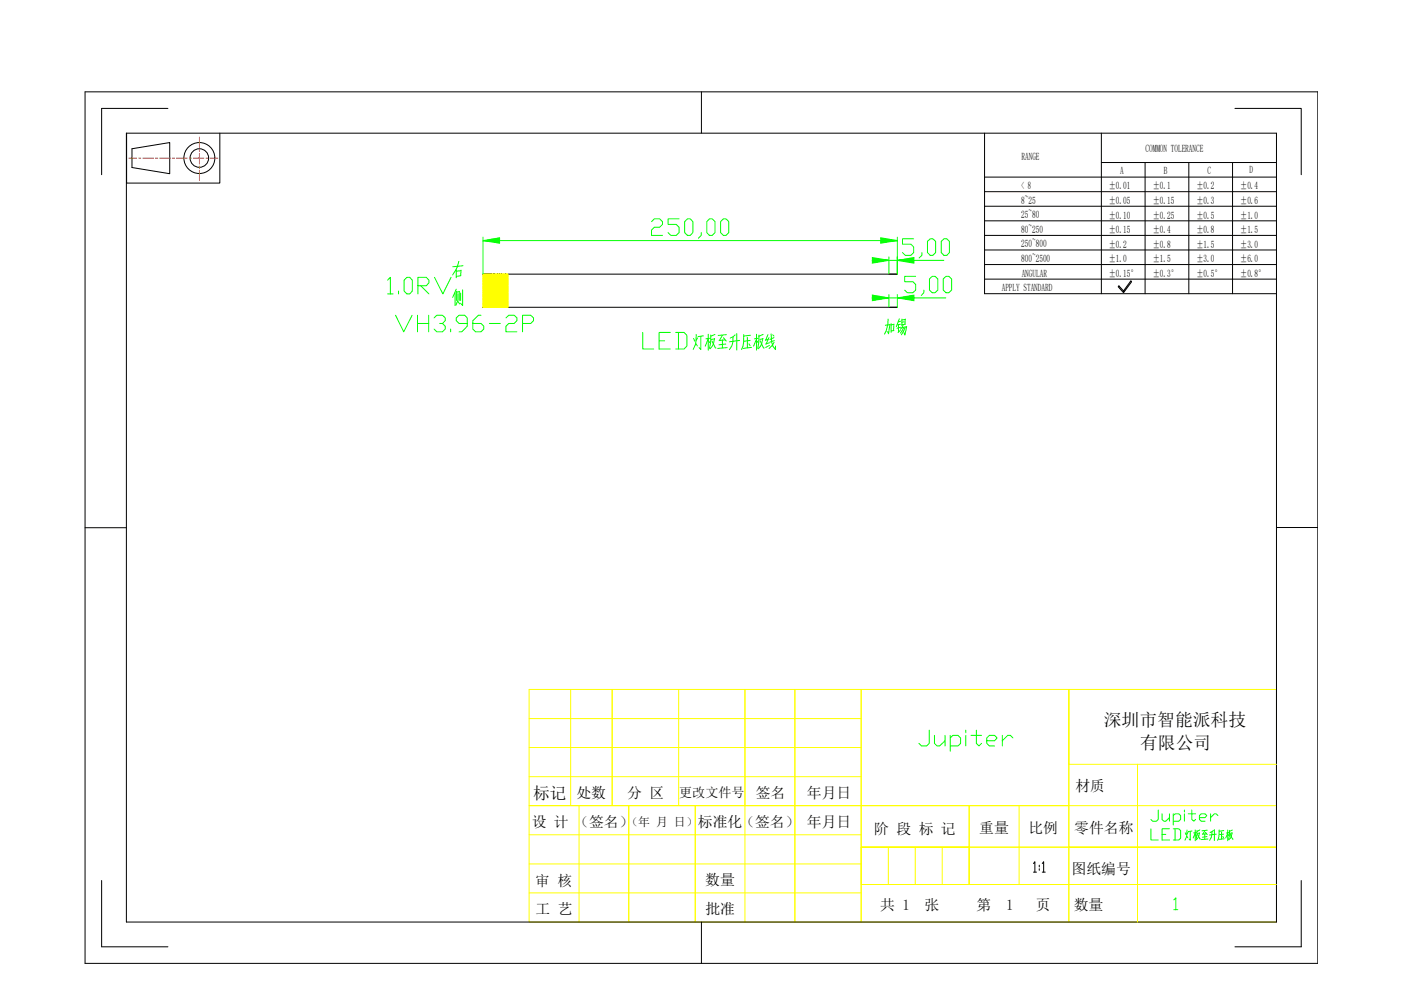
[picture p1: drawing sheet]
<svg xmlns="http://www.w3.org/2000/svg" width="297mm" height="210mm" viewBox="0 0 297 210" stroke-linecap="round" stroke-linejoin="round" font-family="sans-serif">
<!-- layer: 0 -->
<g fill="none" stroke="#000" stroke-width=".21">
<path d="M18 19.5h261.4v184.8h-261.4zM148.7 19.5v8.7M26.8 28.2h243.8v167.3h-243.8zM26.8 28.2v10.6h19.8v-10.6M28 31.5l8-1.3v6.6l-8-1.3zM35.6 23h-14.1v14M208.7 28.2v34.1h61.9M208.7 37.5h61.9M233.5 34.5h37.1M233.5 28.2v34.1M242.8 34.5v27.8M252.1 34.5v27.8"/>
<path d="M261.3 34.5v27.8M261.8 23h14.1v14M104.2 58.1h-1.8h87.8h-1.7M208.7 56.1h61.9M208.7 53h61.9M208.7 49.9h61.9M208.7 46.8h61.9M208.7 43.7h61.9M208.7 40.6h61.9M208.7 59.2h61.9M239.8 59.5l.1 .3-1.7 2.3v-.4zM102.4 65.2h87.8"/>
<path d="M237.2 60.6l1 1.1v.4l-1.1-1.3zM18 111.9h8.8M270.6 111.8h8.8M21.5 186.7v14h14.1M148.7 195.5v8.8M219.1 183.1l.3-.4v2.2M219.1 184.9h.7M220.3 183.4v.4M220.3 184.2v.3M221 183.1l.3-.4v2.2M221 184.9h.6M275.9 186.7v14h-14.1"/>
<circle cx="42.3" cy="33.5" r="3.3"/>
<circle cx="42.3" cy="33.5" r="1.97"/>
</g>
<g fill="none" stroke="#ff0" stroke-width=".25">
<path d="M102.5 58.1l-.1 .1M102.6 58.1l-.2 .2M102.7 58.1l-.3 .3M102.8 58.1l-.4 .4M102.9 58.1l-.5 .5M103 58.1l-.6 .6M103.1 58.1l-.7 .7M103.2 58.1l-.8 .8M103.3 58.1l-.9 .9M103.4 58.1l-1 1M103.5 58.1l-1.1 1.1M103.6 58.1l-1.2 1.2"/>
<path d="M103.7 58.1l-1.3 1.3M103.8 58.1l-1.4 1.4M103.9 58.1l-1.5 1.5M104 58.1l-1.6 1.6M104.1 58.1l-1.7 1.7M104.2 58.1l-1.8 1.8M104.3 58.1l-1.9 1.9M104.4 58.1l-2 2M104.5 58.1l-2.1 2.1M104.6 58.1l-2.2 2.2M104.7 58.1l-2.3 2.3M104.8 58.1l-2.4 2.4"/>
<path d="M104.9 58.1l-2.5 2.5M105 58.1l-2.6 2.6M105.1 58.1l-2.7 2.6M105.2 58.1l-2.8 2.8M105.3 58.1l-2.9 2.9M105.4 58.1l-3 2.9M105.5 58.1l-3.1 3.1M105.6 58.1l-3.2 3.2M105.7 58.1l-3.3 3.2M105.7 58.1l-3.3 3.4M105.9 58.1l-3.5 3.5M106 58.1l-3.6 3.5"/>
<path d="M106.1 58.1l-3.7 3.7M106.2 58.1l-3.8 3.7M106.3 58.1l-3.9 3.9M106.4 58.1l-4 4M106.5 58.1l-4.1 4M106.6 58.1l-4.2 4.2M106.7 58.1l-4.3 4.3M106.8 58.1l-4.4 4.3M106.8 58.1l-4.4 4.5M107 58.1l-4.6 4.6M107.1 58.1l-4.7 4.6M107.1 58.1l-4.7 4.8"/>
<path d="M107.3 58.1l-4.9 4.8M107.4 58.1l-5 4.9M107.4 58.1l-5 5.1M107.6 58.1l-5.2 5.1M107.7 58.1l-5.3 5.2M107.7 58.2l-5.3 5.3M107.7 58.3l-5.3 5.2M107.7 58.4l-5.3 5.2M107.7 58.5l-5.3 5.3M107.7 58.6l-5.3 5.2M107.7 58.7l-5.3 5.2M107.7 58.8l-5.3 5.3"/>
<path d="M107.7 58.9l-5.3 5.2M107.7 59l-5.3 5.3M107.7 59.1l-5.3 5.2M107.7 59.2l-5.3 5.2M107.7 59.3l-5.3 5.3M107.7 59.4l-5.3 5.2M107.7 59.5l-5.3 5.2M107.7 59.6l-5.3 5.3M107.7 59.8l-5.3 5.2M107.7 59.9l-5.3 5.3M107.7 60l-5.2 5.2M107.7 60.1l-5.1 5.1"/>
<path d="M107.7 60.2l-5 5M107.7 60.3l-4.9 4.9M107.7 60.4l-4.8 4.8M107.7 60.5l-4.7 4.7M107.7 60.6l-4.6 4.6M107.7 60.7l-4.5 4.5M107.7 60.7l-4.4 4.5M107.7 60.9l-4.3 4.3M107.7 61l-4.2 4.2M107.7 61l-4.1 4.2M107.7 61.2l-4 4M107.7 61.3l-3.9 3.9"/>
<path d="M107.7 61.3l-3.8 3.9M107.7 61.5l-3.7 3.7M107.7 61.6l-3.6 3.6M107.7 61.6l-3.5 3.6M107.7 61.8l-3.4 3.4M107.7 61.8l-3.3 3.4M107.7 61.9l-3.2 3.3M107.7 62.1l-3.1 3.1M107.7 62.1l-3 3.1M107.7 62.2l-2.9 3M107.7 62.4l-2.8 2.8M107.7 62.4l-2.7 2.8"/>
<path d="M107.7 62.6l-2.6 2.6M107.7 62.7l-2.5 2.5M107.7 62.7l-2.4 2.5M107.7 62.9l-2.3 2.3M107.7 62.9l-2.2 2.3M107.7 63l-2.1 2.2M107.7 63.2l-2 2M107.7 63.2l-1.9 2M107.7 63.3l-1.8 1.9M107.7 63.5l-1.7 1.7"/>
</g>
<g fill="none" stroke="#0f0" stroke-width=".21">
<path d="M102.4 51h87.8M102.4 50.3v7.8M138.1 47l.6-.6h1.2l.6 .6v.6l-.6 .6h-1.2l-.6 .6v1.1h2.4M144 46.4h-2.4v1.2h1.8l.6 .6v1.1l-.6 .6h-1.2l-.6-.6M145.8 46.4h.5l.6 .6v2.3l-.6 .6h-.5l-.6-.6v-2.3zM148.7 49.3v.6l-.6 .6M150.4 46.4h.6l.6 .6v2.3l-.6 .6h-.6l-.5-.6v-2.3zM152.8 47l.6-.6h.5l.6 .6v2.3l-.6 .6h-.5l-.6-.6zM185.6 55.2h14.5M188.5 54.5v3.6M190.2 50.3v7.8M193.7 50.6h-2.4v1.2h1.8l.6 .6v1.2l-.6 .5h-1.2l-.6-.5"/>
<path d="M194.1 58.6h-2.3v1.1h1.7l.6 .6v1.2l-.6 .6h-1.1l-.6-.6M195.5 53.6v.5l-.6 .6M196.6 51.2l.6-.6h.6l.6 .6v2.4l-.6 .5h-.6l-.6-.5zM197.1 59.1l.6-.5h.5l.6 .5v2.4l-.6 .6h-.5l-.6-.6zM199.6 51.2l.6-.6h.5l.6 .6v2.4l-.6 .5h-.5l-.6-.5zM200 59.1l.6-.5h.6l.6 .5v2.4l-.6 .6h-.6l-.6-.6zM185.6 63.2h14.9M188.5 62.4v2.8M190.2 62.4v2.8M195.9 61.5v.6l-.6 .6M244 175.7v2.4h1.6M245.6 171.7v2l-.4 .4h-.8l-.4-.4"/>
<path d="M246.4 172.6v1.1l.4 .4h.4l.7-.7M246.4 176.9h.8M247.9 175.7h-1.5v2.4h1.5M247.9 172.6v1.5M248.8 172.9l.3-.3h.8l.4 .3v.8l-.4 .4h-1.1M248.8 175.7h1.1l.4 .4v1.6l-.4 .4h-1.1M248.8 172.6v2.3M249.1 175.7v2.4M251.1 171.7v.5M251.1 172.6v1.5M251.3 176.6l.2 .4M251.6 177.3l.2 .3"/>
<path d="M251.7 176l-.1 1.4-.4 .7M251.9 176.5l-.2 .3M251.9 172.6h1.6M252.3 176.3v1.8l-.2-.2M252.7 171.7v2l.4 .4 .4-.4M252.7 176.2l-.8 .1M253.4 176v2.3M253.4 176.7l-.4 1M253.4 176.9l.2 .3M253.7 176.5l-.6 .1M253.8 176.1l-.2 1.9M253.9 176.9l.6 1"/>
<path d="M254.3 173.4h1.2l.4-.5-.4-.3h-.8l-.4 .3v.8l.4 .4h.8M254.3 176.6l-.4 .1M254.3 176.6l-.2 .8-.4 .7M254.4 176l-.6 .3M255.4 176.1l-.4 .8M255.4 176.8v1.1M255.6 176.4l.3 .6M255.8 176.8l-.9 .1M255.9 177.4l-1 .1M256 176l-1.2 .1M256.1 177.9l-1.4 .1M256.7 172.6v1.5"/>
<path d="M256.9 177l-.4 1.2M257 176.3v.7M257.3 176.1l-.8 .4M257.5 175.9v2.3M257.9 176.9l-1.4 .1M258.2 172.9l-.3-.3h-.4l-.8 .8M258.5 176l-.1 1.2-.3 1M259 176.4v1.5M259.2 177.3l.2 .3M259.4 176.9l-.8 .1M259.5 176.1l-1 .1M259.6 177.8l-1.2 .2"/>
<path d="M260.3 176v2.3M260.3 176.7l-.4 1M260.3 176.9l.3 .3M260.6 176.5l-.6 .1M260.7 176.1l-.2 1.9M260.9 176.9l.4 1h.2M261.2 176.6l-.4 .1M261.2 176.6l-.3 1.1-.3 .4M261.3 176l-.6 .3M248.9 190.8l.4-.4v2.5M248.9 192.9h.8"/>
</g>
<g fill="#0f0" stroke="#0f0" stroke-width=".21">
<path d="M102.4 51l3.5-.6v.6zM102.4 51l3.5 .6v-.6z"/>
<path d="M186.7 50.4l3.5 .6h-3.5zM186.7 51v.6l3.5-.6z"/>
<path d="M190.2 55.2l3.6-.6v.6zM190.2 55.2l3.6 .6v-.6z"/>
<path d="M185 54.6l3.5 .6h-3.5zM185 55.2v.6l3.5-.6z"/>
<path d="M190.2 63.2l3.6-.6v.6zM190.2 63.2l3.6 .6v-.6z"/>
<path d="M185 62.6l3.5 .6h-3.5zM185 63.2v.6l3.5-.6z"/>
</g>
<!-- layer: 0 -->
<g fill="none" stroke="#ff0" stroke-width=".21">
<path d="M112.2 158.5h70.4M112.2 152.4h70.4M121 146.2v24.6M143.9 146.2v24.6M157.9 146.2h-45.7v24.6h17.6v-24.6v24.6h28.1M157.9 146.2v24.6h10.6M157.9 146.2h10.6v24.6M157.9 146.2v49.3M168.5 146.2h14.1v24.6h-14.1zM182.6 146.2h44v24.6h-44zM226.6 146.2v33.4h44v15.9h-44v-15.9h44v-17.5M226.6 146.2h44v15.9h-44z"/>
<path d="M112.2 170.8h21.1v24.7h-21.1zM112.2 177h70.4M112.2 164.7h70.4M122.8 170.8v24.7M133.3 170.8h14.1v24.7h-14.1zM147.4 170.8h21.1v24.7h-21.1zM168.5 170.8h14.1v24.7h-14.1zM182.6 170.8h22.9v8.8h-22.9v7.9h22.9v-7.9h-22.9zM182.6 179.6h22.9v7.9h-22.9zM188.3 179.6v7.9M194.1 179.6v7.9M199.8 179.6v7.9"/>
<path d="M216.1 170.8v16.7M226.6 170.8v8.8h-21.1v7.9h21.1M226.6 170.8h-21.1v8.8h21.1v7.9M226.6 170.8h44M241.2 162.1v33.4M112.2 189.3h70.4M112.2 183.2h70.4M182.6 187.5h44v8h-44zM226.6 187.5h44"/>
</g>
<!-- layer: DEFAULT_1 -->
<g fill="none" stroke="#f00" stroke-width=".21">
<path d="M27.3 33.5h1.7M29.4 33.5h.4M30.3 33.5h2.3M33 33.5h.4M33.9 33.5h2.2M36.5 33.5h.5M37.4 33.5h2.3M40.1 33.5h.5M41 33.5h2.2M42.3 29.1v2.1M42.3 31.7v.4M42.3 32.6v2.2"/>
<path d="M42.3 35.2v.4M42.3 36.1v2.1M43.7 33.5h.4M44.6 33.5h1.6"/>
</g>
<text font-size="8.4" fill="#0f0" x="194" y="160.5">Jupiter</text>
<text font-size="7.5" fill="#0f0" x="135.5" y="75.5">LED灯板至升压板线</text>
<g font-size="7.1" fill="#0f0">
<text x="81.1" y="63.5">1.0RV</text>
<text x="82.9" y="71.6">VH3.96-2P</text>
<text x="186.6" y="72.3">加锡</text>
</g>
<text font-size="5.3" fill="#0f0" x="99.5" y="66" transform="rotate(-90 99.5 66)">右侧</text>
<g font-size="3.8">
<text x="234" y="153.9">深圳市智能派科技</text>
<text x="241.7" y="158.8">有限公司</text>
</g>
<text font-size="3.5" x="113.1" y="169.4">标记</text>
<g font-size="3.1">
<text x="228" y="167.7">材质</text>
<text x="122.2" y="169.2">处数</text>
<text x="133" y="169.2">分 区</text>
<text x="160.2" y="169.2">签名</text>
<text x="171.1" y="169.2">年月日</text>
<text x="112.7" y="175.3">设 计 （签名）</text>
<text x="148" y="175.4">标准化（签名） 年月日</text>
<text x="185.3" y="176.7">阶 段 标 记</text>
<text x="207.6" y="176.7">重量</text>
<text x="218.1" y="176.7">比例</text>
<text x="227.8" y="176.6">零件名称</text>
<text x="227.2" y="185.2">图纸编号</text>
<text x="113.5" y="187.7">审 核</text>
<text x="149.5" y="187.7">数量</text>
<text x="113.5" y="193.8">工 艺</text>
<text x="149.6" y="193.9">批准</text>
<text x="186.6" y="193">共 1</text>
<text x="196" y="193">张</text>
<text x="207.1" y="193">第</text>
<text x="213.4" y="193">1</text>
<text x="219.6" y="193">页</text>
<text x="227.7" y="193">数量</text>
</g>
<text font-size="2.8" x="144" y="169">更改文件号</text>
<text font-size="2.5" x="132.8" y="175.1">（年 月 日）</text>
<g font-size="2.2">
<text x="216.6" y="33.9">RANGE</text>
<text x="242.9" y="32.2">COMMON TOLERANCE</text>
<text x="216.5" y="40.1">&lt; 8</text>
<text x="235.1" y="40.2">±0.01</text>
<text x="237.5" y="36.9">A</text>
<text x="244.4" y="40.2">±0.1</text>
<text x="246.8" y="36.9">B</text>
<text x="253.7" y="40.2">±0.2</text>
<text x="256" y="36.9">C</text>
<text x="262.9" y="40.2">±0.4</text>
<text x="264.9" y="36.7">D</text>
<text x="216.5" y="46.3">25~80</text>
<text x="216.5" y="43.2">8~25</text>
<text x="235.1" y="46.4">±0.10</text>
<text x="235.1" y="43.3">±0.05</text>
<text x="244.4" y="46.4">±0.25</text>
<text x="244.4" y="43.3">±0.15</text>
<text x="253.7" y="43.3">±0.3</text>
<text x="253.7" y="46.4">±0.5</text>
<text x="262.9" y="43.3">±0.6</text>
<text x="262.9" y="46.4">±1.0</text>
<text x="216.5" y="49.4">80~250</text>
<text x="216.5" y="52.5">250~800</text>
<text x="235.1" y="52.5">±0.2</text>
<text x="235.1" y="49.4">±0.15</text>
<text x="244.4" y="49.4">±0.4</text>
<text x="244.4" y="52.5">±0.8</text>
<text x="253.7" y="49.4">±0.8</text>
<text x="253.7" y="52.5">±1.5</text>
<text x="262.9" y="49.4">±1.5</text>
<text x="262.9" y="52.5">±3.0</text>
<text x="216.5" y="55.5">800~2500</text>
<text x="216.6" y="58.6">ANGULAR</text>
<text x="235.1" y="55.6">±1.0</text>
<text x="235.1" y="58.7">±0.15°</text>
<text x="244.4" y="55.6">±1.5</text>
<text x="244.4" y="58.7">±0.3°</text>
<text x="253.7" y="55.6">±3.0</text>
<text x="253.7" y="58.7">±0.5°</text>
<text x="262.9" y="55.6">±6.0</text>
<text x="262.9" y="58.7">±0.8°</text>
<text x="212.4" y="61.6">APPLY STANDARD</text>
</g>
</svg>
